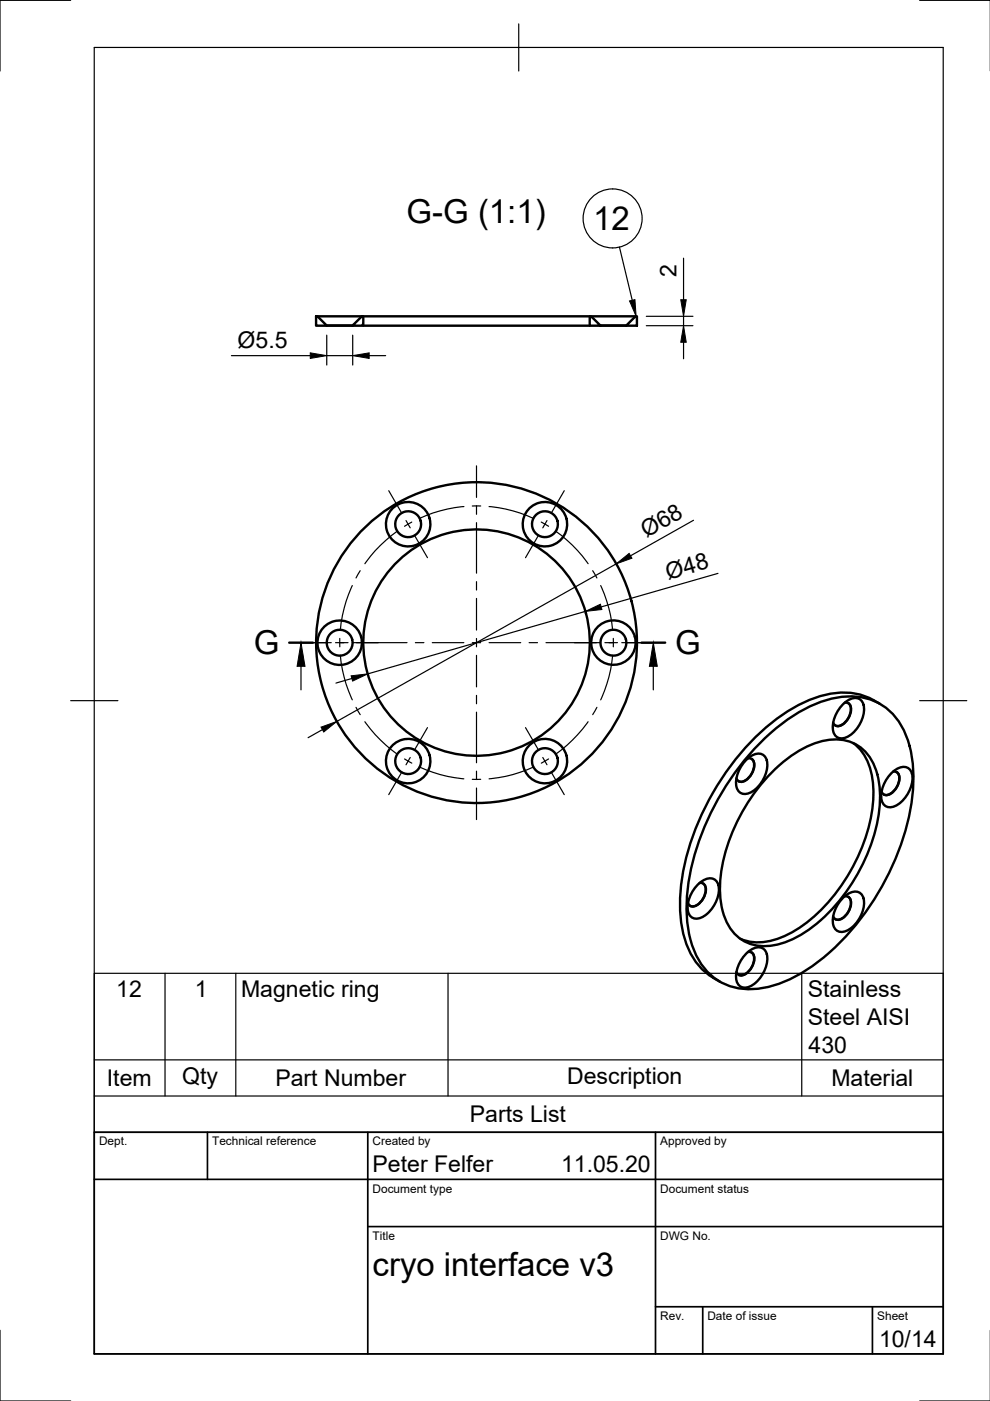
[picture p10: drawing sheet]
<svg xmlns="http://www.w3.org/2000/svg" width="210mm" height="297mm" viewBox="0 0 210 297" stroke-linecap="round" stroke-linejoin="round" font-family="sans-serif">
<!-- layer: Visible -->
<g fill="none" stroke="#000" stroke-width=".51">
<path d="M67 67.1h.3l2 2h-2.3zM67.3 67.1h9.4M69.3 69h5.5M69.3 69.1h5.5M74.8 69l1.9-1.9h.3v2zM77 69.1h48M77 67.1h48M125 67.1h.3l2 2h-2.3zM125.3 67.1h9.4M127.3 69h5.5M127.3 69.1h5.5M132.8 69l1.9-1.9h.3v2z"/>
<path d="M161.7 157a32.4 32.4 0 0 1 14.8-8.9 12.9 12.9 0 0 1 13.2 3.7 20.7 20.7 0 0 1 4 13.9 53.1 53.1 0 0 1-12.9 31.2 38.6 38.6 0 0 1-16.3 11.9 13.8 13.8 0 0 1-13.9-2.1 18.2 18.2 0 0 1-5-13.1 49.3 49.3 0 0 1 8.6-27.4 54.3 54.3 0 0 1 7.5-9.2zM179 149.1a2.64 2.64 0 0 1 3.5-.7 3.9 3.9 0 0 1 .3 4.1 5.6 5.6 0 0 1-4.6 4 2.25 2.25 0 0 1-1.6-2.9 7.6 7.6 0 0 1 2.4-4.5zM179.1 149a1.22 1.22 0 0 1 1.3 1.6 3.9 3.9 0 0 1-2.6 3.4 1.02 1.02 0 0 1-1.1-.8M179.9 149.1a2.44 2.44 0 0 1 0 3.1 2.44 2.44 0 0 1-2.8 1.6M180.9 157.5a12.4 12.4 0 0 1 4.3 10.3 37.1 37.1 0 0 1-10 23.9 24.8 24.8 0 0 1-11.6 7.7 10.3 10.3 0 0 1-6.6-.4M186.6 149.3a14 14 0 0 0-12.3-1.8 36.8 36.8 0 0 0-17.2 12.1 54.7 54.7 0 0 0-12.8 29 23.8 23.8 0 0 0 2.6 14.4 12.3 12.3 0 0 0 4.4 4.3M158.5 160.8a2.64 2.64 0 0 1 3.5-.6 3.9 3.9 0 0 1 .3 4.1 5.6 5.6 0 0 1-4.6 4 2.25 2.25 0 0 1-1.6-2.9 7.6 7.6 0 0 1 2.4-4.6zM158.6 160.8a1.22 1.22 0 0 1 1.3 1.6 3.9 3.9 0 0 1-2.6 3.4 1.02 1.02 0 0 1-1.2-.8M159.3 160.9a2.44 2.44 0 0 1 0 3.2 2.44 2.44 0 0 1-2.7 1.5M163.8 163.6a21.4 21.4 0 0 1 12.2-6.8 8.9 8.9 0 0 1 10 7.4 27.2 27.2 0 0 1-2 16.7 36.6 36.6 0 0 1-14.8 17.6 13.2 13.2 0 0 1-10 1.7 9.8 9.8 0 0 1-6.3-8.5 30.7 30.7 0 0 1 4-18.7 39.4 39.4 0 0 1 6.9-9.4zM189.3 163.7a2.64 2.64 0 0 1 3.5-.7 3.9 3.9 0 0 1 .2 4.1 5.6 5.6 0 0 1-4.5 4 2.25 2.25 0 0 1-1.6-2.9 7.6 7.6 0 0 1 2.4-4.5zM189.4 163.6a1.22 1.22 0 0 1 1.3 1.6 3.9 3.9 0 0 1-2.6 3.4 1.02 1.02 0 0 1-1.2-.8"/>
<path d="M190.1 163.7a2.44 2.44 0 0 1 0 3.2 2.44 2.44 0 0 1-2.7 1.6M148.2 187.3a2.64 2.64 0 0 1 3.5-.7 3.9 3.9 0 0 1 .3 4.2 5.6 5.6 0 0 1-4.5 4 2.25 2.25 0 0 1-1.7-2.9 7.6 7.6 0 0 1 2.4-4.6zM148.3 187.2a1.22 1.22 0 0 1 1.4 1.6 3.9 3.9 0 0 1-2.6 3.4 1.02 1.02 0 0 1-1.2-.8M149.1 187.3a2.44 2.44 0 0 1 0 3.2 2.44 2.44 0 0 1-2.8 1.6M179 190.1a2.64 2.64 0 0 1 3.5-.6 3.9 3.9 0 0 1 .3 4.1 5.6 5.6 0 0 1-4.6 4 2.25 2.25 0 0 1-1.6-2.9 7.6 7.6 0 0 1 2.4-4.6zM179.1 190.1a1.22 1.22 0 0 1 1.3 1.5 3.9 3.9 0 0 1-2.6 3.4 1.02 1.02 0 0 1-1.1-.7M179.9 190.1a2.44 2.44 0 0 1 0 3.2 2.44 2.44 0 0 1-2.8 1.6M151.2 207.3l1.4 .9M158.5 201.9a2.64 2.64 0 0 1 3.5-.6 3.9 3.9 0 0 1 .3 4.1 5.6 5.6 0 0 1-4.6 4 2.25 2.25 0 0 1-1.6-2.9 7.6 7.6 0 0 1 2.4-4.6zM158.6 201.8a1.22 1.22 0 0 1 1.3 1.6 3.9 3.9 0 0 1-2.6 3.4 1.02 1.02 0 0 1-1.2-.7M159.3 201.9a2.44 2.44 0 0 1 0 3.2 2.44 2.44 0 0 1-2.7 1.6"/>
<circle cx="86.5" cy="111.1" r="4.7"/>
<circle cx="86.5" cy="111.1" r="2.74"/>
<circle cx="115.5" cy="111.1" r="4.7"/>
<circle cx="115.5" cy="111.1" r="2.74"/>
<circle cx="72" cy="136.3" r="4.7"/>
<circle cx="72" cy="136.3" r="2.74"/>
<circle cx="101" cy="136.2" r="34"/>
<circle cx="101" cy="136.2" r="24"/>
<circle cx="130.1" cy="136.2" r="4.7"/>
<circle cx="130.1" cy="136.3" r="2.74"/>
<circle cx="86.5" cy="161.4" r="4.7"/>
<circle cx="86.5" cy="161.4" r="2.74"/>
<circle cx="115.5" cy="161.4" r="4.7"/>
<circle cx="115.5" cy="161.4" r="2.74"/>
</g>
<!-- layer: Border -->
<path d="M15 .1h-15v15M20 10.1h180v276.9h-180zM110 5.1v10M195 .1h15M15 148.6h10M195 148.6h10M0 282.1v14.9h15M195 297h15" fill="none" stroke="#000" stroke-width=".25"/>
<!-- layer: TitleBlock -->
<path d="M20 240.1h180v46.9h-180zM20 250h180M44 240.1v9.9M78 240.1v46.9M139 240.1v46.9M78 260.1h122M139 277.1h61M149 277.1v9.9M185 277.1v9.9" fill="none" stroke="#000" stroke-width=".36"/>
<!-- layer: Parts Lists -->
<path d="M20 206.4h180v33.7h-180zM35 206.4v26M50 206.4v26M95 206.4v26M170 206.4v26M20 232.4h180M20 224.7h180" fill="none" stroke="#000" stroke-width=".25"/>
<!-- layer: Smart Centers -->
<g fill="none" stroke="#000" stroke-width=".25">
<path d="M101 98.8v6.7M82.4 104l2.8 4.8M84.3 112.6l-2.5 1.9a26.2 26.2 0 0 0-4.4 5M86.1 110.4l.9 1.5M87.3 110.7l-1.5 .9M87.9 113.5l2.7 4.7M98.4 107.4h-.5a29.5 29.5 0 0 0-9 2.5M100.1 107.3h1.8M101 107.2v1.8M101 110.8v10.7M103.7 107.4h.4a29 29 0 0 1 9 2.5M114.2 113.5l-2.8 4.7"/>
<path d="M114.8 110.7l1.5 .9M116 110.4l-.9 1.5M117.8 112.6a28.7 28.7 0 0 1 6.9 6.9M119.6 104l-2.7 4.8M63.5 136.3h6.7M71.1 136.3h2.7M72 135.4v1.7M72.2 138.9a28.5 28.5 0 0 0 2.5 9.5M74.7 124.1l-.2 .5a28.7 28.7 0 0 0-2.3 9M74.7 136.3h11.6M76.4 121l-.9 1.5M88.1 136.3h1.8"/>
<path d="M91.7 136.3h6.6M100.1 136.3h1.8M101 123.3v1.8M101 126.9v6.7M101 135.4v1.7M101 138.9v6.7M103.7 136.3h6.7M112.2 136.3h1.8M115.8 136.3h11.5M125.7 121l.9 1.5M127.4 124.1l.7 1.9a28.7 28.7 0 0 1 1.8 7.6M128.2 136.3h2.7"/>
<path d="M129.9 138.9a28.5 28.5 0 0 1-2.5 9.5M130 135.4v1.7M131.8 136.3h6.7M75.5 150l.9 1.5M77.4 153l.2 .4a30.5 30.5 0 0 0 6.7 6.5M90.6 154.3l-2.7 4.8M101 147.4v1.8M101 151v10.7M111.4 154.3l2.8 4.8M124.7 153l-2.3 2.8a28.5 28.5 0 0 1-4.6 4.1M126.6 150l-.9 1.5M85.2 163.7l-2.8 4.8"/>
<path d="M85.8 160.9l1.5 .9M87 160.6l-.9 1.5M88.9 162.6a28.6 28.6 0 0 0 9.4 2.5M100.1 165.2h1.8M101 163.5v1.8M101 167.1v6.7M113.1 162.6l-1.4 .6a27.8 27.8 0 0 1-8 1.9M115.1 160.6l.9 1.5M116.3 160.9l-1.5 .9M116.9 163.7l2.7 4.8"/>
</g>
<!-- layer: Hatching -->
<path d="M77 68.4l-.4 .7M125.4 67.1l-.4 .7" fill="none" stroke="#000" stroke-width=".25"/>
<!-- layer: Section Lines -->
<path d="M61.3 136.3h5M136 136.3h5" fill="none" stroke="#000" stroke-width=".51"/>
<path d="M63.8 141.3v5M138.5 141.3v5" fill="none" stroke="#000" stroke-width=".25"/>
<path d="M63.8 136.3l.9 5h-1.7zM138.5 136.3l.9 5h-1.7z" fill="#000" stroke="#000" stroke-width=".21"/>
<!-- layer: FD_Dimensions -->
<g fill="none" stroke="#000" stroke-width=".25">
<path d="M144.9 54.7v8.8M49.1 75.4h16.7M69.3 71.1v6.3M69.3 75.4h5.5M74.8 71.1v6.3M78.3 75.4h3.5M137 69.1h9.9M137 67.1h9.9M144.9 67.1v2M144.9 72.6v3.5M130.6 119.6l-59.2 33.4M147 110.3l-13.3 7.5"/>
<path d="M124.1 129.6l-46.1 13.3M152.2 121.6l-24.7 7.1M68.4 154.7l-3.1 1.7M74.6 143.9l-3.4 .9"/>
</g>
<path d="M65.8 74.8l3.5 .6-3.5 .6zM74.8 75.4l3.5-.6v1.2zM144.9 69.1l.6 3.5h-1.2zM144.3 63.5h1.2l-.6 3.6zM130.6 119.6l2.8-2.3 .6 1zM124.1 129.6l3.2-1.5 .3 1.1zM68.1 154.2l3.3-1.2-2.8 2.2zM74.4 143.3l3.6-.4-3.2 1.5z" fill="#000" stroke="#000" stroke-width=".21"/>
<!-- layer: Balloons -->
<g fill="none" stroke="#000" stroke-width=".25">
<path d="M131.3 52.4l2.7 11.3"/>
<circle cx="129.9" cy="46.3" r="6.3"/>
</g>
<path d="M133.5 63.8l1.1-.3 .3 3.6z" fill="#000" stroke="#000" stroke-width=".21"/>
<g font-size="7">
<text x="86.2" y="47.3">G-G (1:1)</text>
<text x="125.8" y="48.8">12</text>
<text x="53.8" y="138.8">G</text>
<text x="143.2" y="138.8">G</text>
<text x="79" y="270.6">cryo interface v3</text>
</g>
<g font-size="4.9">
<text x="143.4" y="58.7" transform="rotate(-90 143.4 58.7)">2</text>
<text x="50.4" y="73.8">Ø5.5</text>
<text x="137.1" y="114.1" transform="rotate(-29 137.1 114.1)">Ø68</text>
<text x="141.7" y="122.9" transform="rotate(-16 141.7 122.9)">Ø48</text>
<text x="24.6" y="211.4">12</text>
<text x="41.3" y="211.4">1</text>
<text x="51.1" y="211.4">Magnetic ring</text>
<text x="171.3" y="211.4">Stainless</text>
<text x="171.3" y="217.3">Steel AISI</text>
<text x="171.4" y="223.2">430</text>
<text x="22.7" y="230.3">Item</text>
<text x="38.6" y="229.8">Qty</text>
<text x="58.4" y="230.3">Part Number</text>
<text x="120.2" y="229.8">Description</text>
<text x="176.3" y="230.3">Material</text>
<text x="99.6" y="237.9">Parts List</text>
<text x="79" y="248.5">Peter Felfer</text>
<text x="119" y="248.5">11.05.20</text>
<text x="186.4" y="285.7">10/14</text>
</g>
<g font-size="2.5">
<text x="21" y="242.9">Dept.</text>
<text x="45" y="242.9">Technical reference</text>
<text x="79" y="242.9">Created by</text>
<text x="140" y="242.9">Approved by</text>
<text x="79" y="252.8">Document type</text>
<text x="140" y="252.8">Document status</text>
<text x="79" y="262.9">Title</text>
<text x="140" y="262.9">DWG No.</text>
<text x="140" y="279.9">Rev.</text>
<text x="150" y="279.9">Date of issue</text>
<text x="186" y="279.9">Sheet</text>
</g>
</svg>
